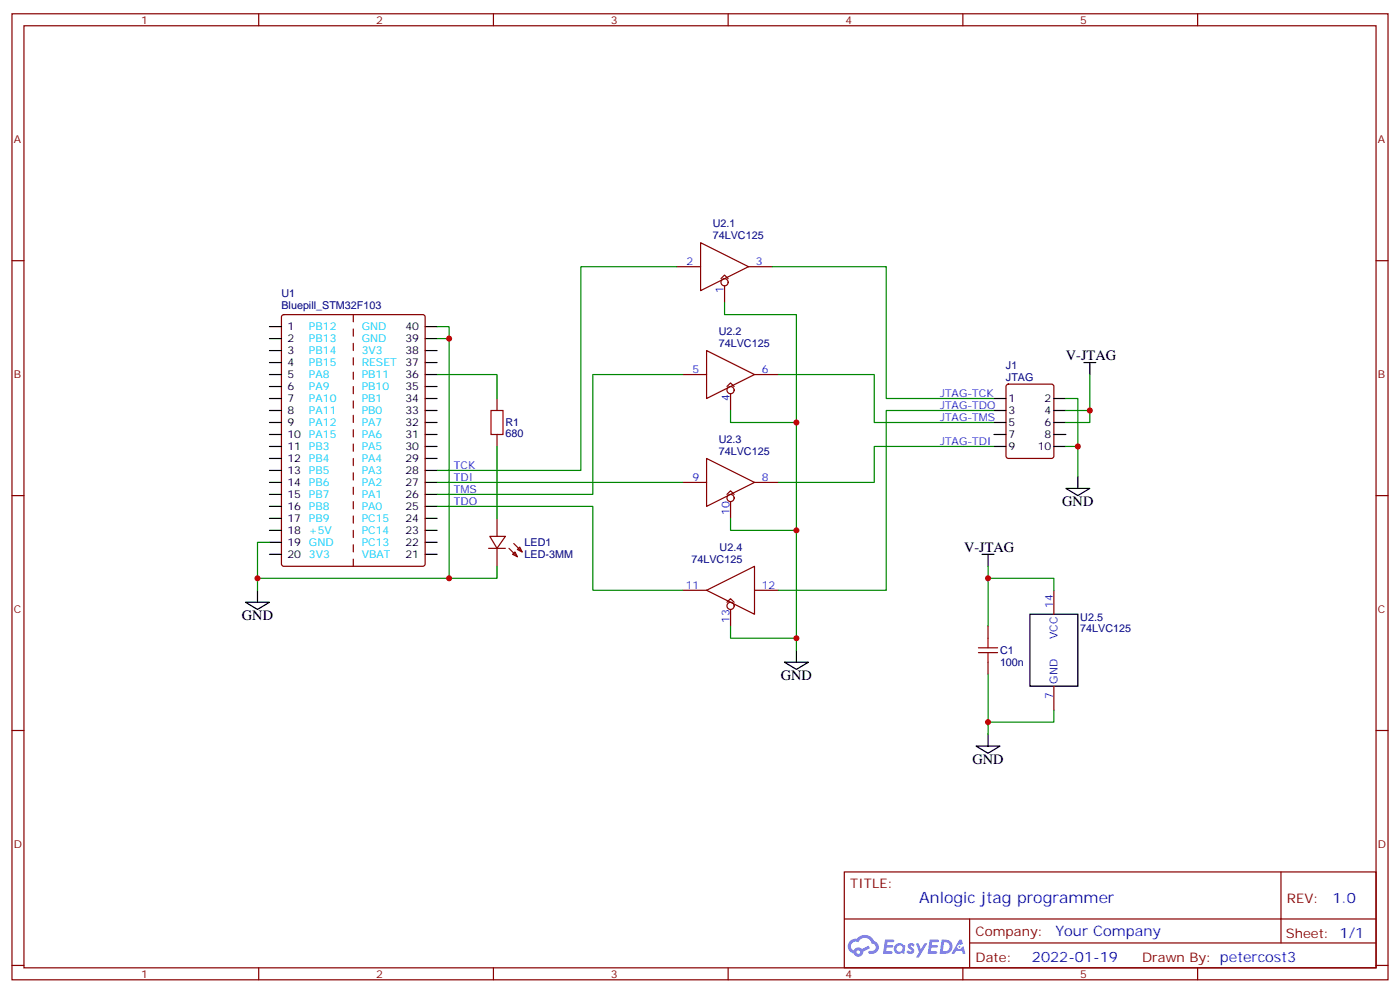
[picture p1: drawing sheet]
<svg xmlns="http://www.w3.org/2000/svg" width="412mm" height="292mm" viewBox="0 0 412 292" stroke-linecap="round" stroke-linejoin="round" font-family="sans-serif">
<g fill="none" stroke="#870000" stroke-width=".35">
<path d="M3.5 4.1h405.4v284.3h-405.4zM7.1 7.6h398.2v277.3h-398.2zM76.2 4.1v3.5M145.3 4.1v3.5M214.5 4.1v3.5M283.6 4.1v3.5M352.8 4.1v3.5M3.5 76.7h3.6M405.3 76.7h3.6M3.5 145.9h3.6M405.3 145.9h3.6M3.5 215h3.6"/>
<path d="M405.3 215h3.6M248.7 256.6h156.6v28.3h-156.6zM377.3 256.7v20.8M248.7 270.5h156.5M285.6 277.5h119.6M285.6 270.5v14.1M3.5 284.2h3.6M76.2 284.9v3.5M145.3 284.9v3.5M214.5 284.9v3.5M283.6 284.9v3.5M352.8 284.9v3.5"/>
<path d="M405.3 284.2h3.6"/>
</g>
<g fill="#5487ff">
<path d="M267.7 277.8a1.22 1.22 0 0 1 1.7 .3l-.4 .6a.47 .47 0 0 0-.3-.4 .47 .47 0 0 0-.5 .1l.1 .3a1.14 1.14 0 0 1 .8 1.7 1.14 1.14 0 0 1-1.9 0l-.2-.2 .5-.5 .7 .4a.29 .29 0 0 0 .3-.2 .29 .29 0 0 0-.2-.4 1.04 1.04 0 0 1-.6-1.7z"/>
<path d="M260.7 276.6h2.4l.3 .2-.2 .5h-1.8l-.1 .9h1.5l.3 .3-.3 .4h-1.6l-.2 1.1 1.7 .1 .2 .3-.2 .3h-2.6z"/>
<path d="M273.8 276.6h2.4l.3 .2-.1 .5h-1.8l-.2 .9h1.6l.3 .3-.4 .4h-1.6l-.1 1.1 1.7 .1 .2 .3-.2 .3h-2.6z"/>
<path d="M282.6 276.6h.7l.3 1.2-.6 .3a.69 .69 0 0 0-1 .3 .69 .69 0 0 0 .4 1 .69 .69 0 0 0 .9-.6l.5-.3 .6 2.2h-.8l-.2-.9h-1.8l-.5 .9h-.8z"/>
<path d="M269.8 277.7h.8l.6 1.8 1.1-1.8h.9l-2.6 4.1h-.8l.9-1.5z"/>
<path d="M277.4 276.6l-.6 4.1h1.3a2.11 2.11 0 0 0 2.5-2.1 2.11 2.11 0 0 0-2.5-2zM278.1 277.3a1.39 1.39 0 0 1 1.7 1.4 1.39 1.39 0 0 1-1.8 1.3h-.3z"/>
<path d="M263.7 278.2a1.54 1.54 0 0 0-.1 2.1 1.54 1.54 0 0 0 2.2 .2l.6 .2 .3-2.3-.2-.2-.4-.1a1.49 1.49 0 0 0-2.4 .1zM264 279.2a.94 .94 0 0 1 1.8 0 .94 .94 0 0 1-1.8 0z"/>
<path d="M250.4 276.9a2.18 2.18 0 0 0 1.1 3.8 1.44 1.44 0 0 0 1.6 .9 1.44 1.44 0 0 0 1.2-1.5l2-1-.5-.7-1.9 .9a1.47 1.47 0 0 0-2.4 .5 1.39 1.39 0 0 1-.7-2 1.39 1.39 0 0 1 2-.4 2.12 2.12 0 0 1 2.2-1.3 2.12 2.12 0 0 1 1.9 1.6 1.14 1.14 0 0 1 1.1 1.5 1.14 1.14 0 0 1-1.7 .7 .43 .43 0 0 0-.5 .3 .43 .43 0 0 0 .4 .5 1.98 1.98 0 0 0 2.5-1.2 1.98 1.98 0 0 0-1.2-2.5 3.1 3.1 0 0 0-5.3-.7l-.9 .1zM252.3 280.2a.55 .55 0 0 1 1.1 0 .55 .55 0 0 1-1.1 0z"/>
<circle cx="282.6" cy="278.7" r=".26"/>
</g>
<g fill="none" stroke="#000" stroke-width=".35">
<path d="M79.4 96.1h3.5M79.4 99.7h3.5M125.2 96.1h3.6M125.2 99.7h3.6M79.4 103.2h3.5M79.4 106.7h3.5M79.4 110.2h3.5M79.4 113.8h3.5M79.4 117.3h3.5M125.2 103.2h3.6M125.2 106.7h3.6M125.2 110.2h3.6"/>
<path d="M125.2 113.8h3.6M125.2 117.3h3.6M292.8 117.3h3.5M310.4 117.3h3.6M319.3 106.7h3.5M321 106.7v3.5M79.4 120.8h3.5M79.4 124.4h3.5M79.4 127.9h3.5M79.4 131.4h3.5M79.4 134.9h3.5M79.4 138.5h3.5"/>
<path d="M125.2 120.8h3.6M125.2 124.4h3.6M125.2 127.9h3.6M125.2 131.4h3.6M125.2 134.9h3.6M125.2 138.5h3.6M292.8 120.8h3.5M292.8 124.4h3.5M292.8 127.9h3.5M292.8 131.4h3.5M310.4 120.8h3.6M310.4 124.4h3.6"/>
<path d="M310.4 127.9h3.6M310.4 131.4h3.6M79.4 142h3.5M79.4 145.5h3.5M79.4 149h3.5M79.4 152.6h3.5M79.4 156.1h3.5M79.4 159.6h3.5M125.2 142h3.6M125.2 145.5h3.6M125.2 149h3.6M125.2 152.6h3.6"/>
<path d="M125.2 156.1h3.6M125.2 159.6h3.6M314 143.8h7l-3.5 2.1zM317.5 140.2v3.6M72.3 177.3h7.1l-3.6 2.1zM75.8 173.7v3.6M79.4 163.2h3.5M125.2 163.2h3.6M289.3 163.2h3.5M291 163.2v3.5M231.1 194.9h7l-3.5 2.1zM234.6 191.4v3.5"/>
<path d="M303.4 180.8h14.1v21.2h-14.1zM287.5 219.6h7.1l-3.6 2.1zM291 216.1v3.5"/>
</g>
<g fill="none" stroke="#870000" stroke-width=".35">
<path d="M199.3 78.5h7.1M206.4 71.4l14.1 7.1-14.1 7zM220.5 78.5h7M83.1 92.8l.5-.2h40.9l.7 .4v73l-.4 .6-41.2 .1-.6-.5-.1-72.9zM212.4 82l1-1 1.1 1M213.4 84.1v5M146.4 117.3v3.5M201.1 110.2h7M208.1 103.2l14.1 7-14.1 7.1zM214.1 113.8l1.1-1.1 1.1 1.1M215.2 115.9v4.9M222.2 110.2h7.1"/>
<path d="M296.6 113.3l.4-.2h12.7l.7 .4v20.7l-.4 .7h-13l-.6-.4-.1-20.7zM146.4 127.9v3.5M208.1 134.9l14.1 7.1-14.1 7zM144.3 157.9h4.6l-2.5 3.5zM146.4 152.6v5.3M151.3 160l2.5 2.5M201.1 142h7M214.1 145.5l1.1-1 1.1 1M215.2 147.6v5M222.2 142h7.1M143.9 161.4h5M146.4 161.4v5.3"/>
<path d="M149.9 161.4l2.5 2.5M151.7 162.5l.7 1.4-1.4-.7zM152.4 161.7l.7-.7 .7 1.5zM201.1 173.7h7M208.1 173.7l14.1-7v14.1zM214.1 177.3l1.1-1.1 1.1 1.1M215.2 179.4v4.9M222.2 173.7h7.1M310.4 173.7v7.1M291 184.3v3.6M291 194.9v3.5M310.4 202v7"/>
<circle cx="213.4" cy="83.1" r="1.06"/>
<circle cx="215.2" cy="114.8" r="1.06"/>
<circle cx="215.2" cy="146.6" r="1.06"/>
<circle cx="215.2" cy="178.3" r="1.06"/>
</g>
<path d="M104.1 166.7v-74.1" fill="none" stroke="#870000" stroke-width=".35" stroke-dasharray="2.1 2.1"/>
<g fill="none" stroke="#008700" stroke-width=".35">
<path d="M199.3 78.5h-28.2v60h-42.3M227.5 78.5h33.6v38.8h31.7M128.8 96.1h3.5v74.1h-56.5M128.8 99.7h3.5M213.4 89.1v3.5h21.2v98.8M128.8 110.2h17.6v7.1M201.1 110.2h-26.5v35.3h-45.8M229.3 110.2h28.2v14.2h35.3M314 117.3h3.5v22.9M321 110.2v14.2h-7M146.4 131.4v21.2M215.2 120.8v3.6h19.4"/>
<path d="M292.8 131.4h-35.3v10.6h-28.2M292.8 120.8h-31.7v52.9h-31.8M314 120.8h7M314 131.4h3.5M79.4 159.6h-3.6v14.1M128.8 149h45.8v24.7h26.5M128.8 142h72.3M215.2 152.6v3.5h19.4M146.4 166.7v3.5h-14.1M291 170.2h19.4v3.5M291 166.7v17.6M215.2 184.3v3.6h19.4"/>
<path d="M291 198.4v17.7M310.4 209v3.5h-19.4"/>
</g>
<path d="M144.6 120.8h3.6v7.1h-3.6zM288.2 192.1h5.7M288.2 190.7h5.7M291 187.9v2.8M291 192.1v2.8" fill="none" stroke="#a10000" stroke-width=".35"/>
<g fill="#c00">
<circle cx="321" cy="120.8" r=".88"/>
<circle cx="317.5" cy="131.4" r=".88"/>
<circle cx="291" cy="212.5" r=".88"/>
<circle cx="291" cy="170.2" r=".88"/>
<circle cx="234.6" cy="124.4" r=".88"/>
<circle cx="234.6" cy="156.1" r=".88"/>
<circle cx="234.6" cy="187.9" r=".88"/>
<circle cx="75.8" cy="170.2" r=".88"/>
<circle cx="132.3" cy="99.7" r=".88"/>
<circle cx="132.3" cy="170.2" r=".88"/>
</g>
<text font-size="4.6" fill="#00f" x="270.8" y="265.7">Anlogic jtag programmer</text>
<g font-size="4.2">
<text x="314" y="106">V-JTAG</text>
<text x="312.9" y="149">GND</text>
<text x="284" y="162.5">V-JTAG</text>
<text x="71.3" y="182.6">GND</text>
<text x="230" y="200.2">GND</text>
<text x="286.5" y="224.9">GND</text>
</g>
<g font-size="4.2" fill="#00f">
<text x="392.5" y="265.9">1.0</text>
<text x="310.9" y="275.5">Your Company</text>
<text x="304" y="283.3">2022-01-19</text>
</g>
<g font-size="3.9" fill="#800">
<text x="250.5" y="261.2">TITLE:</text>
<text x="379.1" y="265.9">REV:</text>
<text x="287.4" y="275.4">Company:</text>
<text x="378.7" y="276">Sheet: 1/1</text>
<text x="287.4" y="283.1">Date:</text>
<text x="336.4" y="283.2">Drawn By: petercost3</text>
</g>
<g font-size="3.2" fill="#800">
<text x="41.6" y="7.1">1</text>
<text x="110.8" y="7.1">2</text>
<text x="179.9" y="7.1">3</text>
<text x="249.1" y="7.1">4</text>
<text x="318.2" y="7.1">5</text>
<text x="4.1" y="42.2">A</text>
<text x="405.9" y="42.2">A</text>
<text x="4.1" y="111.3">B</text>
<text x="405.9" y="111.3">B</text>
<text x="4.1" y="180.4">C</text>
<text x="405.9" y="180.4">C</text>
<text x="4.1" y="249.6">D</text>
<text x="405.9" y="249.6">D</text>
<text x="41.6" y="287.9">1</text>
<text x="110.8" y="287.9">2</text>
<text x="179.9" y="287.9">3</text>
<text x="249.1" y="287.9">4</text>
<text x="318.2" y="287.9">5</text>
</g>
<g font-size="3.2" fill="#000080">
<text x="210" y="70.4">74LVC125</text>
<text x="210" y="66.9">U2.1</text>
<text x="82.9" y="87.5">U1</text>
<text x="82.9" y="90.8">Bluepill_STM32F103</text>
<text x="211.7" y="98.6">U2.2</text>
<text x="211.7" y="102.1">74LVC125</text>
<text x="296.3" y="112">JTAG</text>
<text x="296.3" y="108.5">J1</text>
<text x="148.9" y="125.5">R1</text>
<text x="148.9" y="128.7">680</text>
<text x="211.7" y="130.4">U2.3</text>
<text x="211.7" y="133.9">74LVC125</text>
<text x="154.5" y="160.8">LED1</text>
<text x="154.5" y="164.2">LED-3MM</text>
<text x="203.7" y="165.6">74LVC125</text>
<text x="212" y="162.1">U2.4</text>
<text x="318.2" y="182.9">U2.5</text>
<text x="318.2" y="186.1">74LVC125</text>
<text x="294.6" y="195.9">100n</text>
<text x="294.6" y="192.6">C1</text>
</g>
<g font-size="3.2" fill="#00f">
<text x="202.2" y="78.1">2</text>
<text x="222.6" y="78.1">3</text>
<text x="213.1" y="86.2" transform="rotate(-90 213.1 86.2)">1</text>
<text x="204" y="109.9">5</text>
<text x="224.4" y="109.9">6</text>
<text x="214.8" y="117.9" transform="rotate(-90 214.8 117.9)">4</text>
<text x="276.9" y="116.9">JTAG-TCK</text>
<text x="276.9" y="120.5">JTAG-TDO</text>
<text x="276.9" y="124">JTAG-TMS</text>
<text x="276.9" y="131.1">JTAG-TDI</text>
<text x="133.7" y="141.6">TDI</text>
<text x="133.7" y="138.1">TCK</text>
<text x="204" y="141.6">9</text>
<text x="224.4" y="141.6">8</text>
<text x="133.7" y="145.2">TMS</text>
<text x="133.7" y="148.7">TDO</text>
<text x="214.8" y="151.7" transform="rotate(-90 214.8 151.7)">10</text>
<text x="202" y="173.4">11</text>
<text x="224.4" y="173.4">12</text>
<text x="310.1" y="179" transform="rotate(-90 310.1 179)">14</text>
<text x="214.8" y="183.4" transform="rotate(-90 214.8 183.4)">13</text>
<text x="311.5" y="188.1" transform="rotate(-90 311.5 188.1)">VCC</text>
<text x="311.5" y="201.3" transform="rotate(-90 311.5 201.3)">GND</text>
<text x="310.1" y="205.7" transform="rotate(-90 310.1 205.7)">7</text>
</g>
<g font-size="3.2">
<text x="84.7" y="97.2">1</text>
<text x="84.7" y="100.7">2</text>
<text x="119.4" y="97.2">40</text>
<text x="119.4" y="100.7">39</text>
<text x="84.7" y="104.2">3</text>
<text x="84.7" y="107.8">4</text>
<text x="119.4" y="104.2">38</text>
<text x="119.4" y="107.8">37</text>
<text x="84.7" y="111.3">5</text>
<text x="119.4" y="111.3">36</text>
<text x="84.7" y="114.8">6</text>
<text x="84.7" y="118.4">7</text>
<text x="119.4" y="114.8">35</text>
<text x="119.4" y="118.4">34</text>
<text x="297" y="118.4">1</text>
<text x="307.7" y="118.4">2</text>
<text x="84.7" y="121.9">8</text>
<text x="84.7" y="125.4">9</text>
<text x="119.4" y="121.9">33</text>
<text x="119.4" y="125.4">32</text>
<text x="297" y="121.9">3</text>
<text x="297" y="125.4">5</text>
<text x="307.7" y="121.9">4</text>
<text x="307.7" y="125.4">6</text>
<text x="84.7" y="128.9">10</text>
<text x="119.4" y="128.9">31</text>
<text x="297" y="128.9">7</text>
<text x="307.7" y="128.9">8</text>
<text x="84.7" y="132.5">11</text>
<text x="84.7" y="136">12</text>
<text x="119.4" y="132.5">30</text>
<text x="119.4" y="136">29</text>
<text x="297" y="132.5">9</text>
<text x="305.7" y="132.5">10</text>
<text x="84.7" y="139.5">13</text>
<text x="84.7" y="143.1">14</text>
<text x="119.4" y="139.5">28</text>
<text x="119.4" y="143.1">27</text>
<text x="84.7" y="146.6">15</text>
<text x="119.4" y="146.6">26</text>
<text x="84.7" y="150.1">16</text>
<text x="84.7" y="153.6">17</text>
<text x="119.4" y="150.1">25</text>
<text x="119.4" y="153.6">24</text>
<text x="84.7" y="157.2">18</text>
<text x="84.7" y="160.7">19</text>
<text x="119.4" y="157.2">23</text>
<text x="119.4" y="160.7">22</text>
<text x="84.7" y="164.2">20</text>
<text x="119.4" y="164.2">21</text>
</g>
<g font-size="3.2" fill="#0cf">
<text x="91" y="100.7">PB13</text>
<text x="91" y="97.2">PB12</text>
<text x="106.5" y="97.2">GND</text>
<text x="106.5" y="100.7">GND</text>
<text x="91" y="107.8">PB15</text>
<text x="91" y="104.2">PB14</text>
<text x="106.5" y="104.2">3V3</text>
<text x="106.5" y="107.7">RESET</text>
<text x="91" y="111.3">PA8</text>
<text x="106.5" y="111.3">PB11</text>
<text x="91" y="118.4">PA10</text>
<text x="91" y="114.8">PA9</text>
<text x="106.5" y="114.8">PB10</text>
<text x="106.5" y="118.3">PB1</text>
<text x="91" y="125.4">PA12</text>
<text x="91" y="121.9">PA11</text>
<text x="106.5" y="125.4">PA7</text>
<text x="106.5" y="121.8">PB0</text>
<text x="91" y="128.9">PA15</text>
<text x="106.5" y="128.9">PA6</text>
<text x="91" y="136">PB4</text>
<text x="91" y="132.5">PB3</text>
<text x="106.5" y="132.4">PA5</text>
<text x="106.5" y="136">PA4</text>
<text x="91" y="143.1">PB6</text>
<text x="91" y="139.5">PB5</text>
<text x="106.5" y="139.5">PA3</text>
<text x="106.5" y="143">PA2</text>
<text x="91" y="146.6">PB7</text>
<text x="106.5" y="146.5">PA1</text>
<text x="91" y="150.1">PB8</text>
<text x="91" y="153.6">PB9</text>
<text x="106.5" y="153.6">PC15</text>
<text x="106.5" y="150.1">PA0</text>
<text x="91" y="160.7">GND</text>
<text x="91" y="157.2">+5V</text>
<text x="106.5" y="157.1">PC14</text>
<text x="106.5" y="160.7">PC13</text>
<text x="91" y="164.2">3V3</text>
<text x="106.5" y="164.2">VBAT</text>
</g>
</svg>
